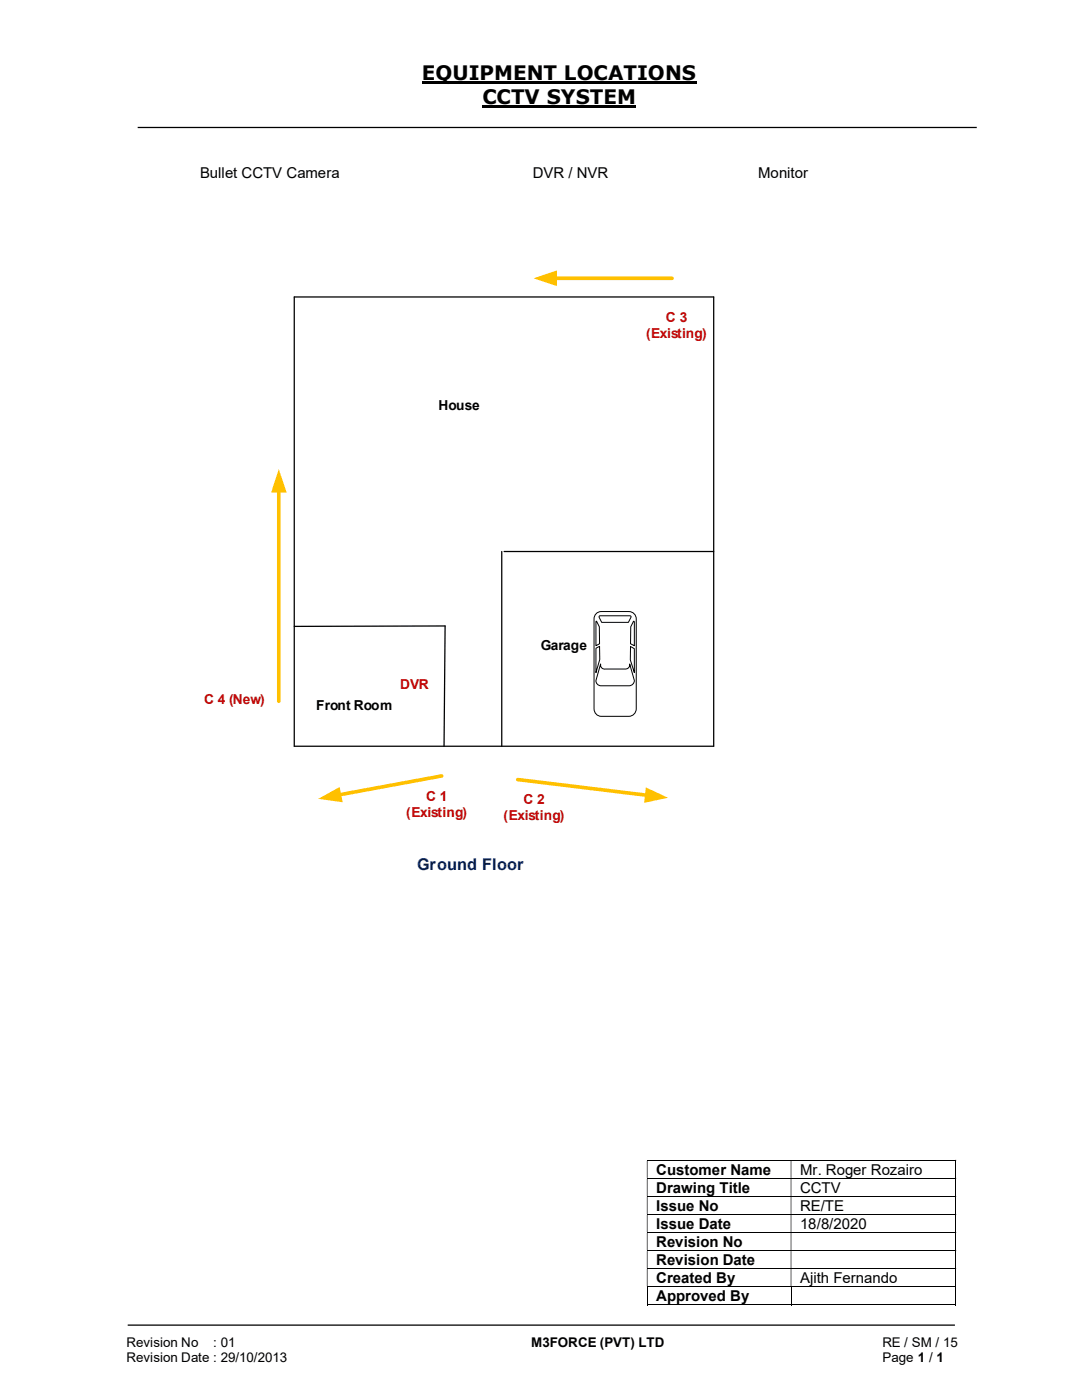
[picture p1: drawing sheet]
<svg xmlns="http://www.w3.org/2000/svg" width="216mm" height="279mm" viewBox="0 0 216 279" stroke-linecap="round" stroke-linejoin="round" font-family="sans-serif">
<path d="M84.2 16.5h54.8M96.3 21.3h30.7" fill="none" stroke="#000" stroke-width=".42"/>
<path d="M27.5 25.4h167.4M58.7 59.3h83.7v89.6h-83.7zM88.8 124.9l-30.1 .1M25.5 264.5h165" fill="none" stroke="#000" stroke-width=".25"/>
<g fill="none" stroke="#000" stroke-width=".2">
<path d="M129.1 231.6h61.5M129.1 235.2h61.5M129.1 238.8h61.5M190.7 231.6v3.5M190.7 235.2v3.5M190.7 238.8v3.5M129.1 242.4h61.5M129.1 246h61.5M129.1 249.6h61.5M129.1 253.2h61.5M129.1 256.8h61.5M129.1 256.9v3.6"/>
<path d="M157.8 256.9v3.6M190.7 242.4v3.5M190.7 246v3.5M190.7 249.7v3.4M190.7 253.2v3.5M190.7 256.9v3.6M129.1 260.4h28.7M157.9 260.4h32.7"/>
</g>
<g fill="#000">
<path d="M190.6 231.5h.2v.1h-.2zM129.1 231.6h.1v3.5h-.1zM157.8 231.6h.1v3.5h-.1z" fill-rule="evenodd"/>
<path d="M190.6 235.1h.2v.1h-.2zM129.1 235.2h.1v3.5h-.1zM157.8 235.2h.1v3.5h-.1z" fill-rule="evenodd"/>
<path d="M190.6 238.7h.2v.1h-.2zM129.1 238.8h.1v3.5h-.1zM157.8 238.8h.1v3.5h-.1z" fill-rule="evenodd"/>
<path d="M190.6 242.3h.2v.1h-.2zM129.1 242.4h.1v3.5h-.1zM157.8 242.4h.1v3.5h-.1z" fill-rule="evenodd"/>
<path d="M190.6 245.9h.2v.1h-.2zM129.1 246h.1v3.5h-.1zM157.8 246h.1v3.5h-.1z" fill-rule="evenodd"/>
<path d="M190.6 249.5h.2v.2h-.2zM129.1 249.7h.1v3.4h-.1zM157.8 249.7h.1v3.4h-.1z" fill-rule="evenodd"/>
<path d="M190.6 253.1h.2v.1h-.2zM129.1 253.2h.1v3.5h-.1zM157.8 253.2h.1v3.5h-.1z" fill-rule="evenodd"/>
</g>
<path d="M190.6 256.7h.2v.2h-.2zM190.6 260.3h.2v.2h-.2z" fill="#000"/>
<path d="M119.1 122.3l.9-.3h5.5a1.47 1.47 0 0 1 1.5 1.5v17.9a1.51 1.51 0 0 1-1.5 1.6h-5.5a1.47 1.47 0 0 1-1.5-1.6v-17.9l.1-.5z" fill-rule="evenodd" fill="#fff"/>
<path d="M119.1 122.3l.9-.3h5.5a1.47 1.47 0 0 1 1.5 1.5v17.9a1.51 1.51 0 0 1-1.5 1.6h-5.5a1.47 1.47 0 0 1-1.5-1.6v-17.9l.1-.5z" fill="none" stroke="#000" stroke-width=".2"/>
<path d="M119.8 132.5a.83 .83 0 0 0 1 1h3.9a.86 .86 0 0 0 .9-1l1 3.3a1.07 1.07 0 0 1-1 1.1h-5.7a1 1 0 0 1-1-1.1zM118.9 129.4l.7-.4 .1 2.6-.8 2.6zM118.9 124l.7 1.1v3.4l-.7 .4zM119.5 123l.2-.1h5.9l.3 .2-.5 1.1h-5.3zM126.4 124l.2 .1v4.8l-.8-.4 .1-3.4zM125.8 129l.8 .5v4.7l-.8-2.5z" fill-rule="evenodd" fill="#fff"/>
<path d="M118.9 129.4l.7-.4 .1 2.6-.8 2.6zM118.9 124l.7 1.1v3.4l-.7 .4zM119.5 123l.2-.1h5.9l.3 .2-.5 1.1h-5.3zM119.8 132.5a.83 .83 0 0 0 1 1h3.9a.86 .86 0 0 0 .9-1l1 3.3a1.07 1.07 0 0 1-1 1.1h-5.7a1 1 0 0 1-1-1.1zM125.8 129l.8 .5v4.7l-.8-2.5zM126.4 124l.2 .1v4.8l-.8-.4 .1-3.4z" fill="none" stroke="#000" stroke-width=".2"/>
<path d="M100.1 110.1v38.8M100.6 110.1h41.8M88.8 124.9l-.2 24" fill="none" stroke="#000" stroke-width=".25"/>
<path d="M110.7 55.5h23.4" fill="none" stroke="#ffc000" stroke-width=".72"/>
<path d="M106.5 55.5l4.6-1.5v3.1z" fill="#ffc000"/>
<path d="M55.6 97.9v42.1" fill="none" stroke="#ffc000" stroke-width=".72"/>
<path d="M55.6 93.6l1.6 4.7h-3.1z" fill="#ffc000"/>
<path d="M103.3 155.6l25.8 3.1" fill="none" stroke="#ffc000" stroke-width=".72"/>
<path d="M128.9 157.1l4.4 2.1-4.8 1z" fill="#ffc000"/>
<path d="M88.1 154.9l-20.4 3.7" fill="none" stroke="#ffc000" stroke-width=".72"/>
<path d="M63.5 159.4l4.3-2.3 .6 3z" fill="#ffc000"/>
<g font-size="4">
<text x="84.2" y="16">EQUIPMENT LOCATIONS</text>
<text x="96.3" y="20.8">CCTV SYSTEM</text>
</g>
<text font-size="3.2" fill="#002060" x="83.3" y="173.6">Ground Floor</text>
<g font-size="3">
<text x="39.9" y="35.5">Bullet CCTV Camera</text>
<text x="106.3" y="35.5">DVR / NVR</text>
<text x="151.3" y="35.5">Monitor</text>
<text x="130.9" y="234.4">Customer Name</text>
<text x="130.9" y="238">Drawing Title</text>
<text x="159.6" y="234.4">Mr. Roger Rozairo</text>
<text x="159.6" y="238">CCTV</text>
<text x="130.9" y="241.6">Issue No</text>
<text x="130.9" y="245.2">Issue Date</text>
<text x="159.6" y="241.6">RE/TE</text>
<text x="159.6" y="245.2">18/8/2020</text>
<text x="130.9" y="248.9">Revision No</text>
<text x="130.9" y="252.5">Revision Date</text>
<text x="130.9" y="256">Created By</text>
<text x="159.6" y="256">Ajith Fernando</text>
<text x="130.9" y="259.7">Approved By</text>
</g>
<g font-size="2.7" fill="#c00000">
<text x="132.9" y="64.3">C 3</text>
<text x="128.9" y="67.4">(Existing)</text>
<text x="79.8" y="137.5">DVR</text>
<text x="40.7" y="140.5">C 4 (New)</text>
<text x="85" y="159.8">C 1</text>
<text x="104.5" y="160.5">C 2</text>
<text x="81.1" y="163">(Existing)</text>
<text x="100.5" y="163.7">(Existing)</text>
</g>
<g font-size="2.7">
<text x="87.5" y="81.9">House</text>
<text x="107.9" y="129.7">Garage</text>
<text x="63.1" y="141.6">Front Room</text>
<text x="25.2" y="268.8">Revision No</text>
<text x="42.6" y="268.8">: 01</text>
<text x="106" y="268.8">M3FORCE (PVT) LTD</text>
<text x="176.1" y="268.8">RE / SM / 15</text>
<text x="25.2" y="271.8">Revision Date : 29/10/2013</text>
<text x="176.1" y="271.8">Page 1 / 1</text>
</g>
</svg>
